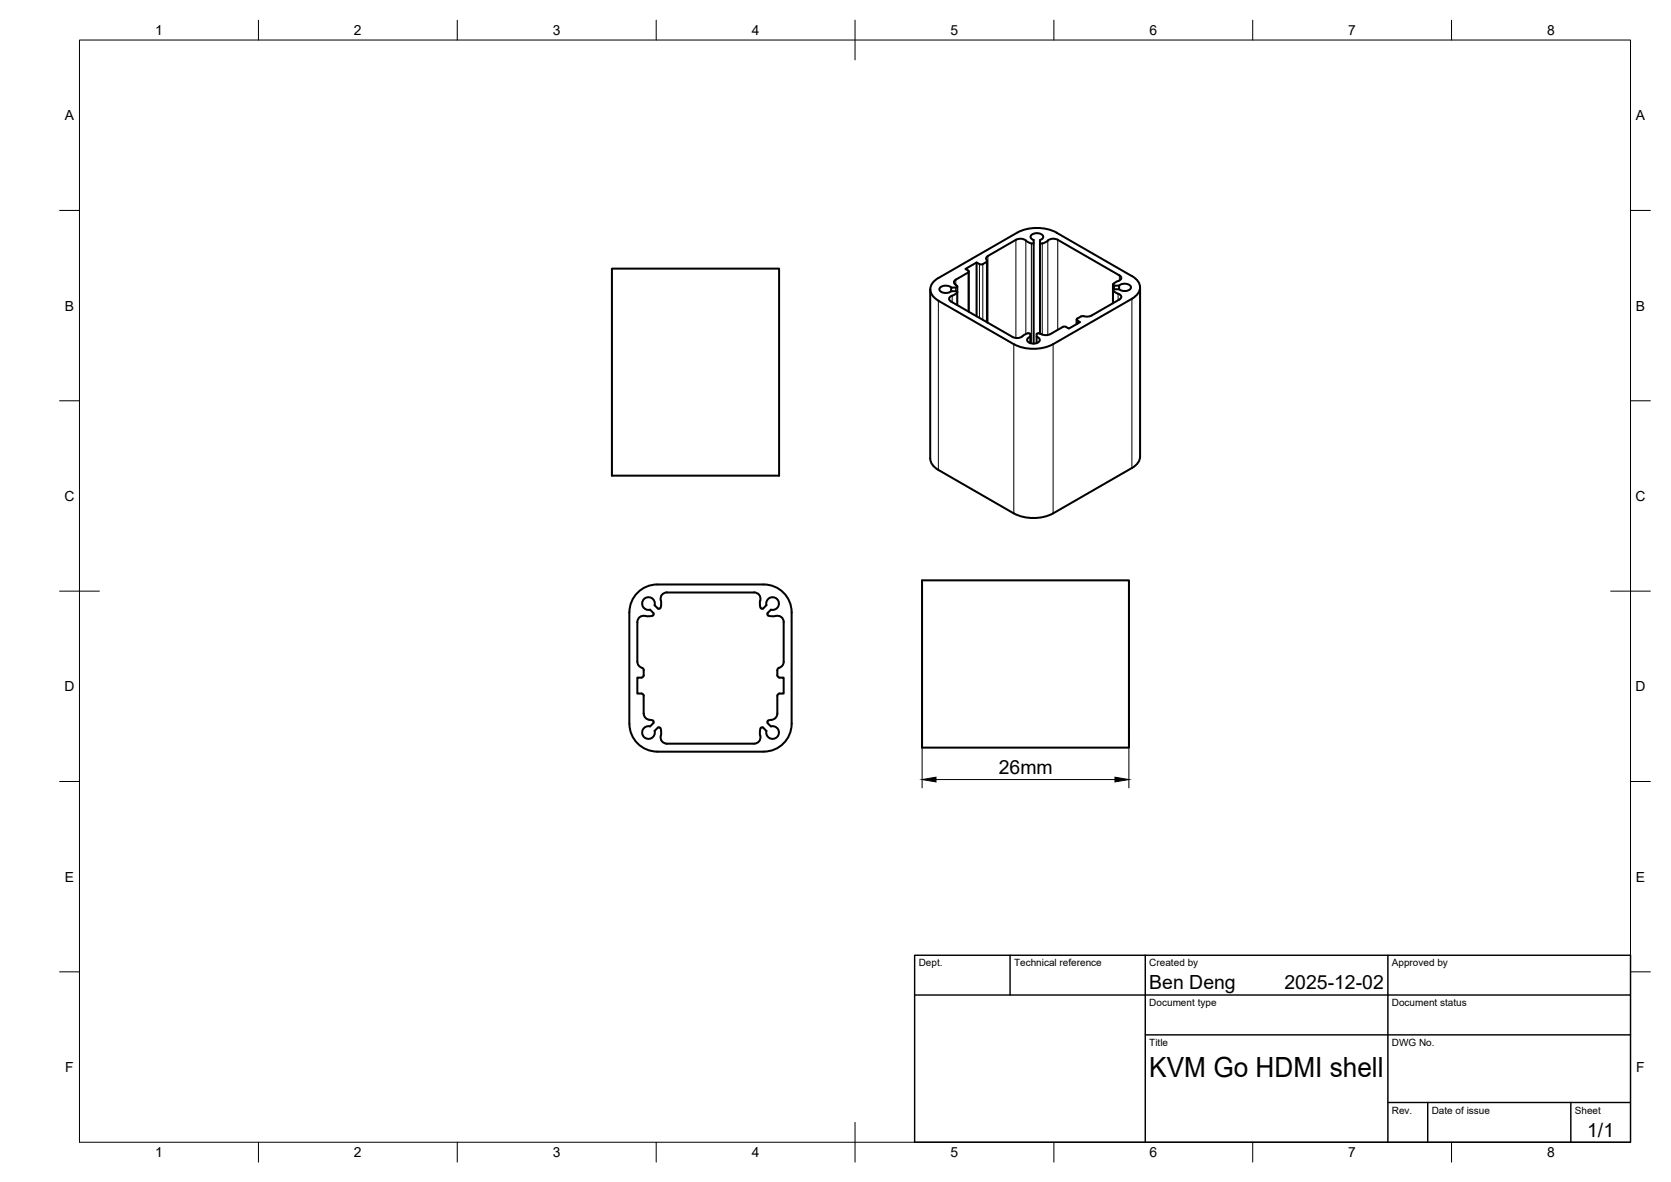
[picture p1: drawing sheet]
<svg xmlns="http://www.w3.org/2000/svg" width="420mm" height="297mm" viewBox="0 0 420 297" stroke-linecap="round" stroke-linejoin="round" font-family="sans-serif">
<!-- layer: Visible -->
<g fill="none" stroke="#000" stroke-width=".51">
<path d="M153.9 67.5h42v52h-42zM233.9 72.7v42.6M235.9 75.6l19 10.9a10.9 10.9 0 0 0 9.9 0M236 69.9a2.96 2.96 0 0 0-1.5 4.5l1.5 1.2M239.2 73.2h1.1l.4 .2-.5 .6-.8 .3a.75 .75 0 0 0-.7 .6 .75 .75 0 0 0 .4 .8l15.5 9a2.57 2.57 0 0 0 3.1-.6l.8-.3M239.2 72.2a2.22 2.22 0 0 0-2.9 .2 1.14 1.14 0 0 0 1.5 1.2l.8-.1 .6-.3M240.3 72.3h-1.1v.9M240.7 72v4.7M243.6 68.2v10.2M245.6 66v13.5M248 65.9l-1.1 .6-1.3-.5-2.9 1.6 .9 .5-.2 .4-3.1 1.8a.78 .78 0 0 0-.4 .8 .78 .78 0 0 0 .7 .7l.1 .2-.4 .2M248.2 65.6v15.4"/>
<path d="M248.4 64.3l-.3 .3a.72 .72 0 0 0 .1 1l-.2 .2M259.9 61v.1a2.22 2.22 0 0 1-2.2-.8l-.9-.3-1.1 .1-7.3 4.2M263.5 60.4a2.38 2.38 0 0 1 2.5-.1l15.5 8.9M263.5 60.5l-1.4 .7-.6-.2M279.8 71.6v4.6M279.9 73l1.2 .8a.75 .75 0 0 1 .8 .6 .75 .75 0 0 1-.4 .9M279.9 71.4l.2 .3 1.3 .1v.9M281.1 70.6l-1.2 .8M281.4 72.7h-1.3l-.2 .3M281.4 71.8a2.22 2.22 0 0 1 2.9 .1 1.14 1.14 0 0 1-1.5 1.2l-.8-.1-.6-.3M281.5 75.3l-7.1 4-1.1 .3-1.3-.2-1.1 .7M281.5 69.2a.75 .75 0 0 1 .4 .8 .75 .75 0 0 1-.7 .6"/>
<path d="M284.6 69.4l-18.9-10.9a10.9 10.9 0 0 0-9.9 0l-19.9 11.4M284.6 69.4a2.96 2.96 0 0 1 1.4 4.5l-1.4 1.2-19.8 11.4M286.7 72.2v42.6a3.5 3.5 0 0 1-2.1 2.8l-19.8 11.4M258.5 83.8l.6 .2v2.2M259.1 84.6a.83 .83 0 0 0-.8 1.1 2.09 2.09 0 0 0 3.1 0 .83 .83 0 0 0-.7-1.1M260.6 84v2.2M261.2 83.8l-.5 .2M261.5 83.8v-23.5a.83 .83 0 0 0 .8-1 2.09 2.09 0 0 0-3.1 0 .85 .85 0 0 0 .7 1v26M268.1 82.2h-.9l-3.1 1.8a3.2 3.2 0 0 1-2.9-.2M270.7 80.3v1.2M270.9 80.5l.7 .4-2.8 1.7-.7-.4M270.9 80l-.2 .4 .2 .1"/>
<path d="M233.9 115.2a3.5 3.5 0 0 0 2.1 2.9M235.9 118.1l19 10.9a10.9 10.9 0 0 0 9.9 0M158.2 153.9v28M158.3 153.9a7 7 0 0 1 6.9-7h26.9a7 7 0 0 1 7 7v28M163.4 153.2l.9 .8M164.3 154l.1 .4a2.51 2.51 0 0 1-2.5 .3l-1 .4-.6 .9v10.3a1.77 1.77 0 0 0 1.4 1.6l.2 .5-.1 1.3M164.6 152.1l.8 .8M164.6 152.1a1.6 1.6 0 0 0-1.4-2 1.6 1.6 0 0 0-1.7 1.7 1.6 1.6 0 0 0 2 1.4M167.7 148.9h21.9M167.7 148.9a1.65 1.65 0 0 0-1.5 2.4l-.1 1.4-.3 .3-.4-.1M189.6 148.9a1.65 1.65 0 0 1 1.5 2.4l.1 1.5M191.3 152.7l.2 .3 .4-.1"/>
<path d="M191.9 152.9l.8-.8a1.6 1.6 0 0 1 1.4-2 1.6 1.6 0 0 1 1.7 1.7 1.6 1.6 0 0 1-2 1.4M193 154l-.1 .4a2.5 2.5 0 0 0 2.5 .3l1 .4 .6 .9v10.3a1.72 1.72 0 0 1-1.3 1.6l-.2 .5v1.3M193.8 153.2l-.8 .8M231.8 145.8h52.1v42.1h-52.1zM161.3 174.3l.4 .1 .2 .5-.1 4.4M161.9 179.3a1.78 1.78 0 0 0 2 1.7l.4 .2 .1 .3-1 1M161.9 169.7l-.4 .5-1.2 .1v4h.9M195.5 169.7l.3 .5 1.2 .1v4h-1M195.5 179.3a1.78 1.78 0 0 1-2.1 1.7l-.4 .2-.1 .3 .9 1a1.6 1.6 0 0 1 2 1.5 1.6 1.6 0 0 1-1.7 1.7 1.6 1.6 0 0 1-1.4-2l-1-.9-.4 .2M196.1 174.3l-.5 .1-.1 .5v4.4M158.3 181.9a7 7 0 0 0 7 7h26.7a7 7 0 0 0 7.1-7M163.5 182.5a1.6 1.6 0 0 0-2 1.4 1.6 1.6 0 0 0 1.7 1.8 1.6 1.6 0 0 0 1.4-2"/>
<path d="M166.1 183l-.5-.2-1 .9M166.1 183l.2 1.1a1.92 1.92 0 0 0 1 2.7l22.3 .1M191.2 183l-.1 1.1a1.92 1.92 0 0 1-1.1 2.7l-.4 .1"/>
</g>
<!-- layer: Visible Narrow -->
<g fill="none" stroke="#000" stroke-width=".25">
<path d="M235.9 75.6v42.5M239.4 74.3v1.6M240.3 72.3v.9M240.3 70.3v1.3M240.7 73.5v3.2M243.4 68.5v9.8M246.3 66.4v13.5M247.1 66.4v14M248 65.9v15M248.4 64.3v16.8M255.4 60.3v24.6M257.9 60.5v23.5"/>
<path d="M259.3 61.2v25.1M262.1 61.2v22.9M263.5 60.5v23.7M266 60.3v22.6M279.9 73v3.2M280.2 71.8v.9M281.1 73.8v1.6M281.5 69.2v1.3M284.6 75.1v42.5M254.9 86.5v42.5M264.8 86.5v42.5M270.9 80.5v.9"/>
</g>
<!-- layer: BORDER -->
<g fill="none" stroke="#000" stroke-width=".25">
<path d="M20 10.1h390v276.9h-390zM65 5.1v5M115 5.1v5M165 5.1v5M215 5.1v10M265 5.1v5M315 5.1v5M365 5.1v5M15 52.9h5M410 52.9h5M15 100.7h5M410 100.7h5"/>
<path d="M15 148.6h10M405 148.6h10M15 196.4h5M410 196.4h5M15 244.2h5M410 244.2h5M65 287v5M115 287v5M165 287v5M215 282.1v9.9M265 287v5M315 287v5"/>
<path d="M365 287v5"/>
</g>
<!-- layer: TITLEBLOCK -->
<path d="M230 240.1h180v46.9h-180zM230 250h180M254 240.1v9.9M288 240.1v46.9M349 240.1v46.9M288 260.1h122M349 277.1h61M359 277.1v9.9M395 277.1v9.9" fill="none" stroke="#000" stroke-width=".36"/>
<!-- layer: FD_Dimensions -->
<path d="M231.9 183v15M235.4 195.9h45M283.8 183v15" fill="none" stroke="#000" stroke-width=".25"/>
<path d="M231.9 195.9l3.5-.6v1.2zM280.4 195.3l3.4 .6-3.4 .6z" fill="#000" stroke="#000" stroke-width=".25"/>
<text font-size="7" x="289" y="270.6">KVM Go HDMI shell</text>
<g font-size="4.9">
<text x="251.1" y="194.4">26mm</text>
<text x="289" y="248.5">Ben Deng</text>
<text x="323" y="248.5">2025-12-02</text>
<text x="399.1" y="285.7">1/1</text>
</g>
<g font-size="3.5">
<text x="39" y="8.8">1</text>
<text x="89" y="8.8">2</text>
<text x="139" y="8.8">3</text>
<text x="189" y="8.8">4</text>
<text x="239" y="8.8">5</text>
<text x="289" y="8.8">6</text>
<text x="339" y="8.8">7</text>
<text x="389" y="8.8">8</text>
<text x="16.3" y="30.2">A</text>
<text x="411.3" y="30.2">A</text>
<text x="16.3" y="78">B</text>
<text x="411.3" y="78">B</text>
<text x="16.2" y="125.9">C</text>
<text x="411.2" y="125.9">C</text>
<text x="16.2" y="173.7">D</text>
<text x="411.2" y="173.7">D</text>
<text x="16.3" y="221.6">E</text>
<text x="411.3" y="221.6">E</text>
<text x="16.4" y="269.4">F</text>
<text x="411.4" y="269.4">F</text>
<text x="39" y="290.8">1</text>
<text x="89" y="290.8">2</text>
<text x="139" y="290.8">3</text>
<text x="189" y="290.8">4</text>
<text x="239" y="290.8">5</text>
<text x="289" y="290.8">6</text>
<text x="339" y="290.8">7</text>
<text x="389" y="290.8">8</text>
</g>
<g font-size="2.5">
<text x="231" y="242.9">Dept.</text>
<text x="255" y="242.9">Technical reference</text>
<text x="289" y="242.9">Created by</text>
<text x="350" y="242.9">Approved by</text>
<text x="289" y="252.8">Document type</text>
<text x="350" y="252.8">Document status</text>
<text x="289" y="262.9">Title</text>
<text x="350" y="262.9">DWG No.</text>
<text x="350" y="279.9">Rev.</text>
<text x="360" y="279.9">Date of issue</text>
<text x="396" y="279.9">Sheet</text>
</g>
</svg>
